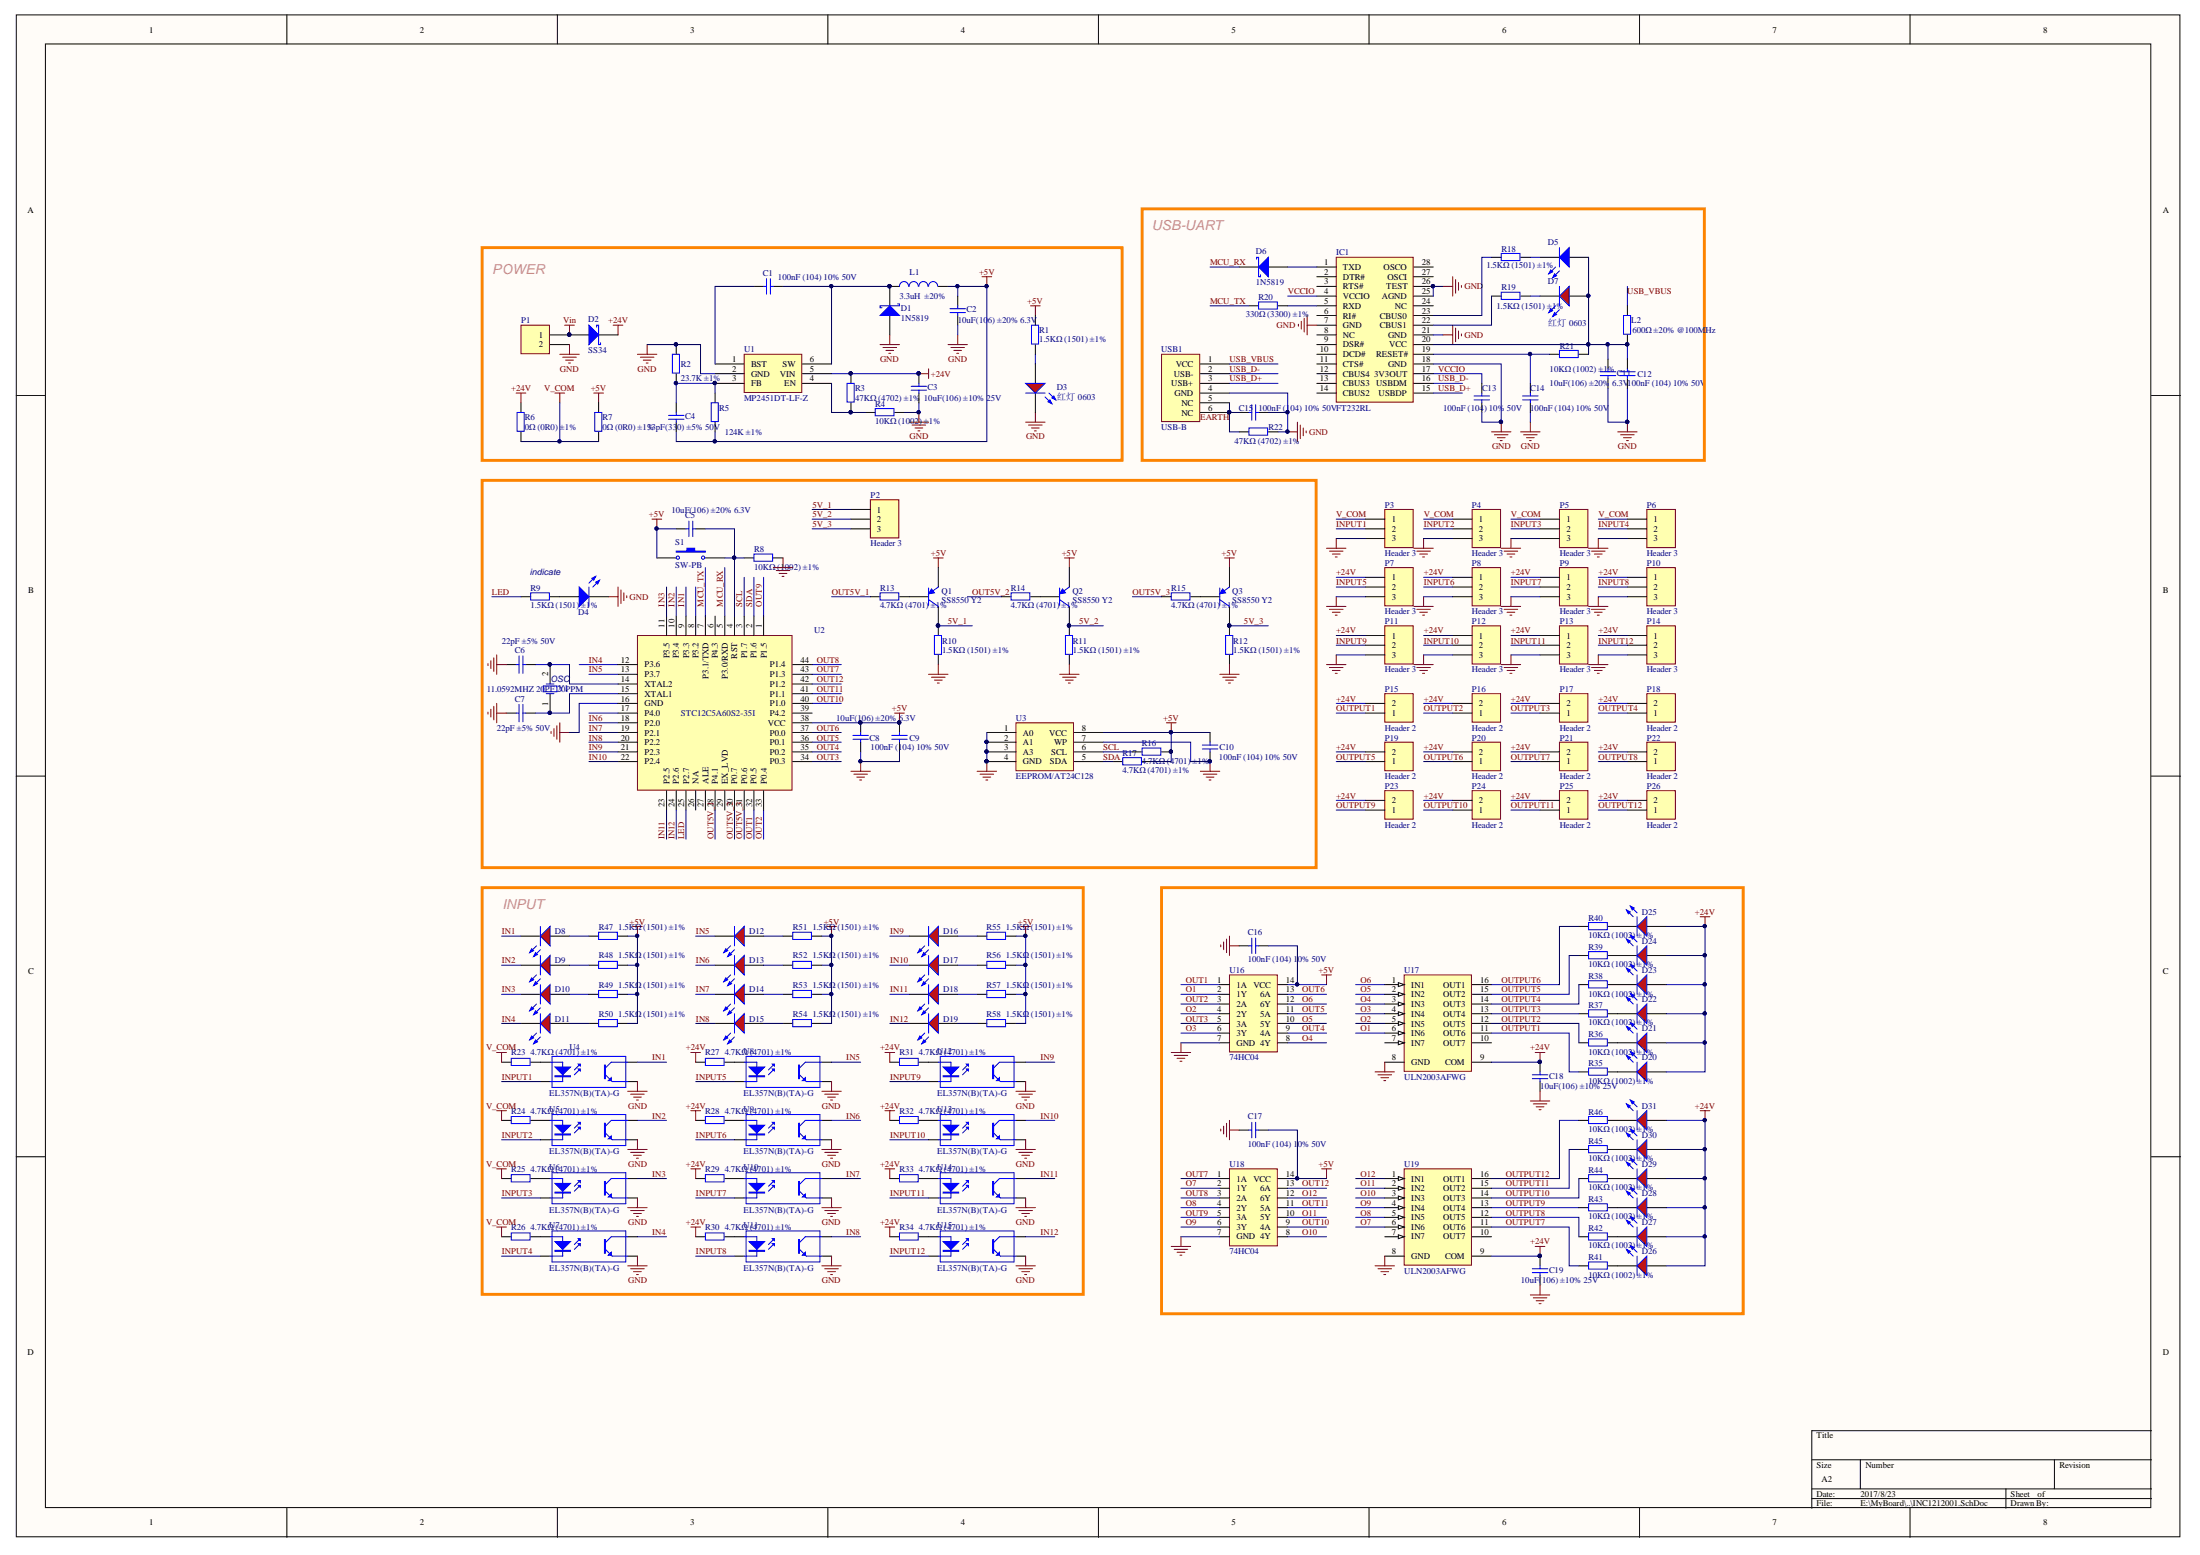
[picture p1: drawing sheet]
# Altium schematic sheet INC-IO1212001.SchDoc
size A2

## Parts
C1  100nF (104) 10% 50V  [0603_C]
C2  10uF(106) ±20% 6.3V  [0603_C]
C3  10uF(106) ±10% 25V  [1206_C]
C4  33pF(330) ±5% 50V  [0603_C]
C5  10uF(106) ±20% 6.3V  [0603_C]
C6  22pF ±5% 50V  [0603_C]
C7  22pF ±5% 50V  [0603_C]
C8  10uF(106) ±20% 6.3V  [0603_C]
C9  100nF (104) 10% 50V  [0603_C]
C10  100nF (104) 10% 50V  [0603_C]
C11  10uF(106) ±20% 6.3V  [0603_C]
C12  100nF (104) 10% 50V  [0603_C]
C13  100nF (104) 10% 50V  [0603_C]
C14  100nF (104) 10% 50V  [0603_C]
C15  100nF (104) 10% 50V  [0603_C]
C16  100nF (104) 10% 50V  [0603_C]
C17  100nF (104) 10% 50V  [0603_C]
C18  10uF(106) ±10% 25V  [1206_C]
C19  10uF(106) ±10% 25V  [1206_C]
D1  1N5819  [SOD-123]
D2  SS34  [SMA(DO-214AC)_S1]
D3  红灯 0603  [0603_LED_S1]
D4  蓝灯 0603  [0603_LED_S1]  (value not drawn)
D5  蓝灯 0603  [0603_LED_S1]  (value not drawn)
D6  1N5819  [SOD-123]
D7  红灯 0603  [0603_LED_S1]
D8  红灯 0603  [0603_LED_S1]  (value not drawn)
D9  红灯 0603  [0603_LED_S1]  (value not drawn)
D10  红灯 0603  [0603_LED_S1]  (value not drawn)
D11  红灯 0603  [0603_LED_S1]  (value not drawn)
D12  红灯 0603  [0603_LED_S1]  (value not drawn)
D13  红灯 0603  [0603_LED_S1]  (value not drawn)
D14  红灯 0603  [0603_LED_S1]  (value not drawn)
D15  红灯 0603  [0603_LED_S1]  (value not drawn)
D16  红灯 0603  [0603_LED_S1]  (value not drawn)
D17  红灯 0603  [0603_LED_S1]  (value not drawn)
D18  红灯 0603  [0603_LED_S1]  (value not drawn)
D19  红灯 0603  [0603_LED_S1]  (value not drawn)
D20  红灯 0603  [0603_LED_S1]  (value not drawn)
D21  红灯 0603  [0603_LED_S1]  (value not drawn)
D22  红灯 0603  [0603_LED_S1]  (value not drawn)
D23  红灯 0603  [0603_LED_S1]  (value not drawn)
D24  红灯 0603  [0603_LED_S1]  (value not drawn)
D25  红灯 0603  [0603_LED_S1]  (value not drawn)
D26  红灯 0603  [0603_LED_S1]  (value not drawn)
D27  红灯 0603  [0603_LED_S1]  (value not drawn)
D28  红灯 0603  [0603_LED_S1]  (value not drawn)
D29  红灯 0603  [0603_LED_S1]  (value not drawn)
D30  红灯 0603  [0603_LED_S1]  (value not drawn)
D31  红灯 0603  [0603_LED_S1]  (value not drawn)
IC1  FT232RL  [SSOP-28_208mil]
L1  3.3uH  ±20%  [L5020]
L2  600Ω ±20% @100MHz  [0805_L]
P1  Header 2  [GX-2P-3.81MM]  (value not drawn)
P2  Header 3  [GX-3P-3.81MM]
P3  Header 3  [GX-3P-3.81MM]
P4  Header 3  [GX-3P-3.81MM]
P5  Header 3  [GX-3P-3.81MM]
P6  Header 3  [GX-3P-3.81MM]
P7  Header 3  [GX-3P-3.81MM]
P8  Header 3  [GX-3P-3.81MM]
P9  Header 3  [GX-3P-3.81MM]
P10  Header 3  [GX-3P-3.81MM]
P11  Header 3  [GX-3P-3.81MM]
P12  Header 3  [GX-3P-3.81MM]
P13  Header 3  [GX-3P-3.81MM]
P14  Header 3  [GX-3P-3.81MM]
P15  Header 2  [GX-2P-3.81MM]
P16  Header 2  [GX-2P-3.81MM]
P17  Header 2  [GX-2P-3.81MM]
P18  Header 2  [GX-2P-3.81MM]
P19  Header 2  [GX-2P-3.81MM]
P20  Header 2  [GX-2P-3.81MM]
P21  Header 2  [GX-2P-3.81MM]
P22  Header 2  [GX-2P-3.81MM]
P23  Header 2  [GX-2P-3.81MM]
P24  Header 2  [GX-2P-3.81MM]
P25  Header 2  [GX-2P-3.81MM]
P26  Header 2  [GX-2P-3.81MM]
Q1  SS8550 Y2  [SOT-23(SOT-23-3)]
Q2  SS8550 Y2  [SOT-23(SOT-23-3)]
Q3  SS8550 Y2  [SOT-23(SOT-23-3)]
R1  1.5KΩ (1501) ±1%  [0603_R]
R2  30K ±1%  [0603_R]
R3  47KΩ (4702) ±1%  [0603_R]
R4  10KΩ (1002) ±1%  [0603_R]
R5  160K ±1%  [0603_R]
R6  0Ω (0R0) ±1%  [0603_R]
R7  NC  [0603_R]
R8  10KΩ (1002) ±1%  [0603_R]
R9  1.5KΩ (1501) ±1%  [0603_R]
R10  1.5KΩ (1501) ±1%  [0603_R]
R11  1.5KΩ (1501) ±1%  [0603_R]
R12  1.5KΩ (1501) ±1%  [0603_R]
R13  4.7KΩ (4701) ±1%  [0603_R]
R14  4.7KΩ (4701) ±1%  [0603_R]
R15  4.7KΩ (4701) ±1%  [0603_R]
R16  4.7KΩ (4701) ±1%  [0603_R]
R17  4.7KΩ (4701) ±1%  [0603_R]
R18  1.5KΩ (1501) ±1%  [0603_R]
R19  1.5KΩ (1501) ±1%  [0603_R]
R20  330Ω (3300) ±1%  [0603_R]
R21  10KΩ (1002) ±1%  [0603_R]
R22  47KΩ (4702) ±1%  [0603_R]
R23  4.7KΩ (4701) ±1%  [1210_R]
R24  4.7KΩ (4701) ±1%  [1210_R]
R25  4.7KΩ (4701) ±1%  [1210_R]
R26  4.7KΩ (4701) ±1%  [1210_R]
R27  4.7KΩ (4701) ±1%  [1210_R]
R28  4.7KΩ (4701) ±1%  [1210_R]
R29  4.7KΩ (4701) ±1%  [1210_R]
R30  4.7KΩ (4701) ±1%  [1210_R]
R31  4.7KΩ (4701) ±1%  [1210_R]
R32  4.7KΩ (4701) ±1%  [1210_R]
R33  4.7KΩ (4701) ±1%  [1210_R]
R34  4.7KΩ (4701) ±1%  [1210_R]
R35  10KΩ (1002) ±1%  [0603_R]
R36  10KΩ (1002) ±1%  [0603_R]
R37  10KΩ (1002) ±1%  [0603_R]
R38  10KΩ (1002) ±1%  [0603_R]
R39  10KΩ (1002) ±1%  [0603_R]
R40  10KΩ (1002) ±1%  [0603_R]
R41  10KΩ (1002) ±1%  [0603_R]
R42  10KΩ (1002) ±1%  [0603_R]
R43  10KΩ (1002) ±1%  [0603_R]
R44  10KΩ (1002) ±1%  [0603_R]
R45  10KΩ (1002) ±1%  [0603_R]
R46  10KΩ (1002) ±1%  [0603_R]
R47  1.5KΩ (1501) ±1%  [0603_R]
R48  1.5KΩ (1501) ±1%  [0603_R]
R49  1.5KΩ (1501) ±1%  [0603_R]
R50  1.5KΩ (1501) ±1%  [0603_R]
R51  1.5KΩ (1501) ±1%  [0603_R]
R52  1.5KΩ (1501) ±1%  [0603_R]
R53  1.5KΩ (1501) ±1%  [0603_R]
R54  1.5KΩ (1501) ±1%  [0603_R]
R55  1.5KΩ (1501) ±1%  [0603_R]
R56  1.5KΩ (1501) ±1%  [0603_R]
R57  1.5KΩ (1501) ±1%  [0603_R]
R58  1.5KΩ (1501) ±1%  [0603_R]
S1  SW-PB  [SW-3*6*2.5]
U1  MP2451DT-LF-Z  [SOT-23-6]
U2  STC12C5A60S2-35I  [LQFP-44_10x10x08P]
U3  EEPROM/AT24C128  [SOIC-8_150mil]
U4  EL357N(B)(TA)-G  [SOP-4_P2.54]
U5  EL357N(B)(TA)-G  [SOP-4_P2.54]
U6  EL357N(B)(TA)-G  [SOP-4_P2.54]
U7  EL357N(B)(TA)-G  [SOP-4_P2.54]
U8  EL357N(B)(TA)-G  [SOP-4_P2.54]
U9  EL357N(B)(TA)-G  [SOP-4_P2.54]
U10  EL357N(B)(TA)-G  [SOP-4_P2.54]
U11  EL357N(B)(TA)-G  [SOP-4_P2.54]
U12  EL357N(B)(TA)-G  [SOP-4_P2.54]
U13  EL357N(B)(TA)-G  [SOP-4_P2.54]
U14  EL357N(B)(TA)-G  [SOP-4_P2.54]
U15  EL357N(B)(TA)-G  [SOP-4_P2.54]
U16  74HC04  [SOIC-14_150mil]
U17  ULN2003AFWG  [SOIC-16_150mil]
U18  74HC04  [SOIC-14_150mil]
U19  ULN2003AFWG  [SOIC-16_150mil]
USB1  USB-B  [USB-b]
Y1  11.0592MHZ 20PF 20PPM  [SMD-5032_2P]

## Blocks framed on the sheet
USB-UART: C11-C15 D5-D7 IC1 L2 R18-R22 USB1
POWER: C1-C4 D1-D3 L1 P1 R1-R7 U1
INPUT: D8-D19 R23-R34 R47-R58 U4-U15

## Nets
+5V: C2.2 C4.2 C5.2 C8.1 C9.1 C10.1 C16.2 C17.2 L1.2 Q1.2(E) Q2.2(E) Q3.2(E) R1.1 R5.2 R7.2 R16.2 R17.2 R47.2 R48.2 R49.2 R50.2 R51.2 R52.2 R53.2 R54.2 R55.2 R56.2 R57.2 R58.2 S1.1 U2.38(VCC) U3.8(VCC) U16.14(VCC) U18.14(VCC)
+24V: C3.2 C18.2 C19.2 D2.2(K) D20.A D21.A D22.A D23.A D24.A D25.A D26.A D27.A D28.A D29.A D30.A D31.A P7.1 P8.1 P9.1 P10.1 P11.1 P12.1 P13.1 P14.1 P15.2 P16.2 P17.2 P18.2 P19.2 P20.2 P21.2 P22.2 P23.2 P24.2 P25.2 P26.2 R3.1 R6.2 R27.1 R28.1 R29.1 R30.1 R31.1 R32.1 R33.1 R34.1 U1.5(VIN) U17.9(COM) U19.9(COM)
GND: C2.1 C3.1 C6.2 C7.2 C8.2 C9.2 C10.2 C11.1 C12.1 C13.1 C14.1 C15.2 C16.1 C17.1 C18.1 C19.1 D1.1(A) D3.K D4.K IC1.7(GND) IC1.18(GND) IC1.21(GND) IC1.25(AGND) IC1.26(TEST) P1.2 P3.3 P4.3 P5.3 P6.3 P7.3 P8.3 P9.3 P10.3 P11.3 P12.3 P13.3 P14.3 R2.1 R4.2 R8.2 R10.1 R11.1 R12.1 R22.1 U1.2(GND) U2.16(GND) U3.1(A0) U3.2(A1) U3.3(A3) U3.4(GND) U3.7(WP) U4.3(E) U5.3(E) U6.3(E) U7.3(E) U8.3(E) U9.3(E) U10.3(E) U11.3(E) U12.3(E) U13.3(E) U14.3(E) U15.3(E) U16.7(GND) U17.8(GND) U18.7(GND) U19.8(GND) USB1.4(GND)
V_COM: P3.1 P4.1 P5.1 P6.1 R6.1 R7.1 R23.1 R24.1 R25.1 R26.1
Vin: D2.1(A) P1.1
5V_1: P2.1 Q1.3(C) R10.2
5V_2: P2.2 Q2.3(C) R11.2
5V_3: P2.3 Q3.3(C) R12.2
IN1: D8.K U2.9(P3.3) U4.4(C)
IN2: D9.K U2.10(P3.4) U5.4(C)
IN3: D10.K U2.11(P3.5) U6.4(C)
IN4: D11.K U2.12(P3.6) U7.4(C)
IN5: D12.K U2.13(P3.7) U8.4(C)
IN6: D13.K U2.18(P2.0) U9.4(C)
IN7: D14.K U2.19(P2.1) U10.4(C)
IN8: D15.K U2.20(P2.2) U11.4(C)
IN9: D16.K U2.21(P2.3) U12.4(C)
IN10: D17.K U2.22(P2.4) U13.4(C)
IN11: D18.K U2.23(P2.5) U14.4(C)
IN12: D19.K U2.24(P2.6) U15.4(C)
INPUT1: P3.2 U4.2(K)
INPUT2: P4.2 U5.2(K)
INPUT3: P5.2 U6.2(K)
INPUT4: P6.2 U7.2(K)
INPUT5: P7.2 U8.2(K)
INPUT6: P8.2 U9.2(K)
INPUT7: P9.2 U10.2(K)
INPUT8: P10.2 U11.2(K)
INPUT9: P11.2 U12.2(K)
INPUT10: P12.2 U13.2(K)
INPUT11: P13.2 U14.2(K)
INPUT12: P14.2 U15.2(K)
LED: R9.2 U2.25(P2.7)
MCU_RX: D6.1(A) U2.5(P3.0/RXD)
MCU_TX: R20.2 U2.7(P3.1/TXD)
O1: U16.2(1Y) U17.6(IN6)
O2: U16.4(2Y) U17.5(IN5)
O3: U16.6(3Y) U17.4(IN4)
O4: U16.8(4Y) U17.3(IN3)
O5: U16.10(5Y) U17.2(IN2)
O6: U16.12(6Y) U17.1(IN1)
O7: U18.2(1Y) U19.6(IN6)
O8: U18.4(2Y) U19.5(IN5)
O9: U18.6(3Y) U19.4(IN4)
O10: U18.8(4Y) U19.3(IN3)
O11: U18.10(5Y) U19.2(IN2)
O12: U18.12(6Y) U19.1(IN1)
OUT1: U2.32(P0.5) U16.1(1A)
OUT2: U2.33(P0.4) U16.3(2A)
OUT3: U2.34(P0.3) U16.5(3A)
OUT4: U2.35(P0.2) U16.9(4A)
OUT5: U2.36(P0.1) U16.11(5A)
OUT5V_1: R13.1 U2.28(P4.1)
OUT5V_2: R14.1 U2.30(P0.7)
OUT5V_3: R15.1 U2.31(P0.6)
OUT6: U2.37(P0.0) U16.13(6A)
OUT7: U2.43(P1.3) U18.1(1A)
OUT8: U2.44(P1.4) U18.3(2A)
OUT9: U2.1(P1.5) U18.5(3A)
OUT10: U2.40(P1.0) U18.9(4A)
OUT11: U2.41(P1.1) U18.11(5A)
OUT12: U2.42(P1.2) U18.13(6A)
OUTPUT1: P15.1 R35.1 U17.11(OUT6)
OUTPUT2: P16.1 R36.1 U17.12(OUT5)
OUTPUT3: P17.1 R37.1 U17.13(OUT4)
OUTPUT4: P18.1 R38.1 U17.14(OUT3)
OUTPUT5: P19.1 R39.1 U17.15(OUT2)
OUTPUT6: P20.1 R40.1 U17.16(OUT1)
OUTPUT7: P21.1 R41.1 U19.11(OUT6)
OUTPUT8: P22.1 R42.1 U19.12(OUT5)
OUTPUT9: P23.1 R43.1 U19.13(OUT4)
OUTPUT10: P24.1 R44.1 U19.14(OUT3)
OUTPUT11: P25.1 R45.1 U19.15(OUT2)
OUTPUT12: P26.1 R46.1 U19.16(OUT1)
SCL: R16.1 U2.3(P1.7) U3.6(SCL)
SDA: R17.1 U2.2(P1.6) U3.5(SDA)
USB_D+: IC1.15(USBDP) USB1.3(USB+)
USB_D-: IC1.16(USBDM) USB1.2(USB-)
USB_VBUS: L2.2 USB1.1(VCC)
VCCIO: C13.2 IC1.4(VCCIO) IC1.17(3V3OUT)
NetC1_1: C1.1 D1.2(K) L1.1 U1.6(SW)
NetC1_2: C1.2 U1.1(BST)
NetC4_1: C4.1 R2.2 R5.1 U1.3(FB)
NetC5_1: C5.1 R8.1 S1.2 U2.4(RST)
NetC6_1: C6.1 U2.14(XTAL2) Y1.2(OSC2)
NetC7_1: C7.1 U2.15(XTAL1) Y1.1(OSC1)
NetC11_2: C11.2 C12.2 D5.A D7.A IC1.20(VCC) L2.1 R21.1
NetC14_2: C14.2 IC1.19(RESET#) R21.2
NetC15_1: C15.1 R22.2 USB1.5(NC) USB1.6(NC)
NetD3_A: D3.A R1.2
NetD4_A: D4.A R9.1
NetD5_K: D5.K R18.2
NetD6_2: D6.2(K) IC1.1(TXD)
NetD7_K: D7.K R19.2
NetD8_A: D8.A R47.1
NetD9_A: D9.A R48.1
NetD10_A: D10.A R49.1
NetD11_A: D11.A R50.1
NetD12_A: D12.A R51.1
NetD13_A: D13.A R52.1
NetD14_A: D14.A R53.1
NetD15_A: D15.A R54.1
NetD16_A: D16.A R55.1
NetD17_A: D17.A R56.1
NetD18_A: D18.A R57.1
NetD19_A: D19.A R58.1
NetD20_K: D20.K R35.2
NetD21_K: D21.K R36.2
NetD22_K: D22.K R37.2
NetD23_K: D23.K R38.2
NetD24_K: D24.K R39.2
NetD25_K: D25.K R40.2
NetD26_K: D26.K R41.2
NetD27_K: D27.K R42.2
NetD28_K: D28.K R43.2
NetD29_K: D29.K R44.2
NetD30_K: D30.K R45.2
NetD31_K: D31.K R46.2
NetIC1_5: IC1.5(RXD) R20.1
NetIC1_22: IC1.22(CBUS1) R19.1
NetIC1_23: IC1.23(CBUS0) R18.1
NetQ1_1: Q1.1(B) R13.2
NetQ2_1: Q2.1(B) R14.2
NetQ3_1: Q3.1(B) R15.2
NetR3_2: R3.2 R4.1 U1.4(EN)
NetR23_2: R23.2 U4.1(A)
NetR24_2: R24.2 U5.1(A)
NetR25_2: R25.2 U6.1(A)
NetR26_2: R26.2 U7.1(A)
NetR27_2: R27.2 U8.1(A)
NetR28_2: R28.2 U9.1(A)
NetR29_2: R29.2 U10.1(A)
NetR30_2: R30.2 U11.1(A)
NetR31_2: R31.2 U12.1(A)
NetR32_2: R32.2 U13.1(A)
NetR33_2: R33.2 U14.1(A)
NetR34_2: R34.2 U15.1(A)

Not connected (* = marked no-connect by the designer): IC1 2(DTR#) 3(RTS#) 6(RI#) 8(NC) 9(DSR#) 10(DCD#) 11(CTS#) 12(CBUS4) 13(CBUS3) 14(CBUS2) 24(NC) 27(OSCI) 28(OSCO); U2 6(P4.3) 8(P3.2) 17(P4.0) 26(NA) 27(ALE) 29(EX_LVD) 39(P4.2); U17 7(IN7) 10(OUT7); U19 7(IN7) 10(OUT7)

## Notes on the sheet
- (near R7) 不贴
- indicate
- (near Y1) OSC
- Labels drawn without touching a wire or pin: EARTH
